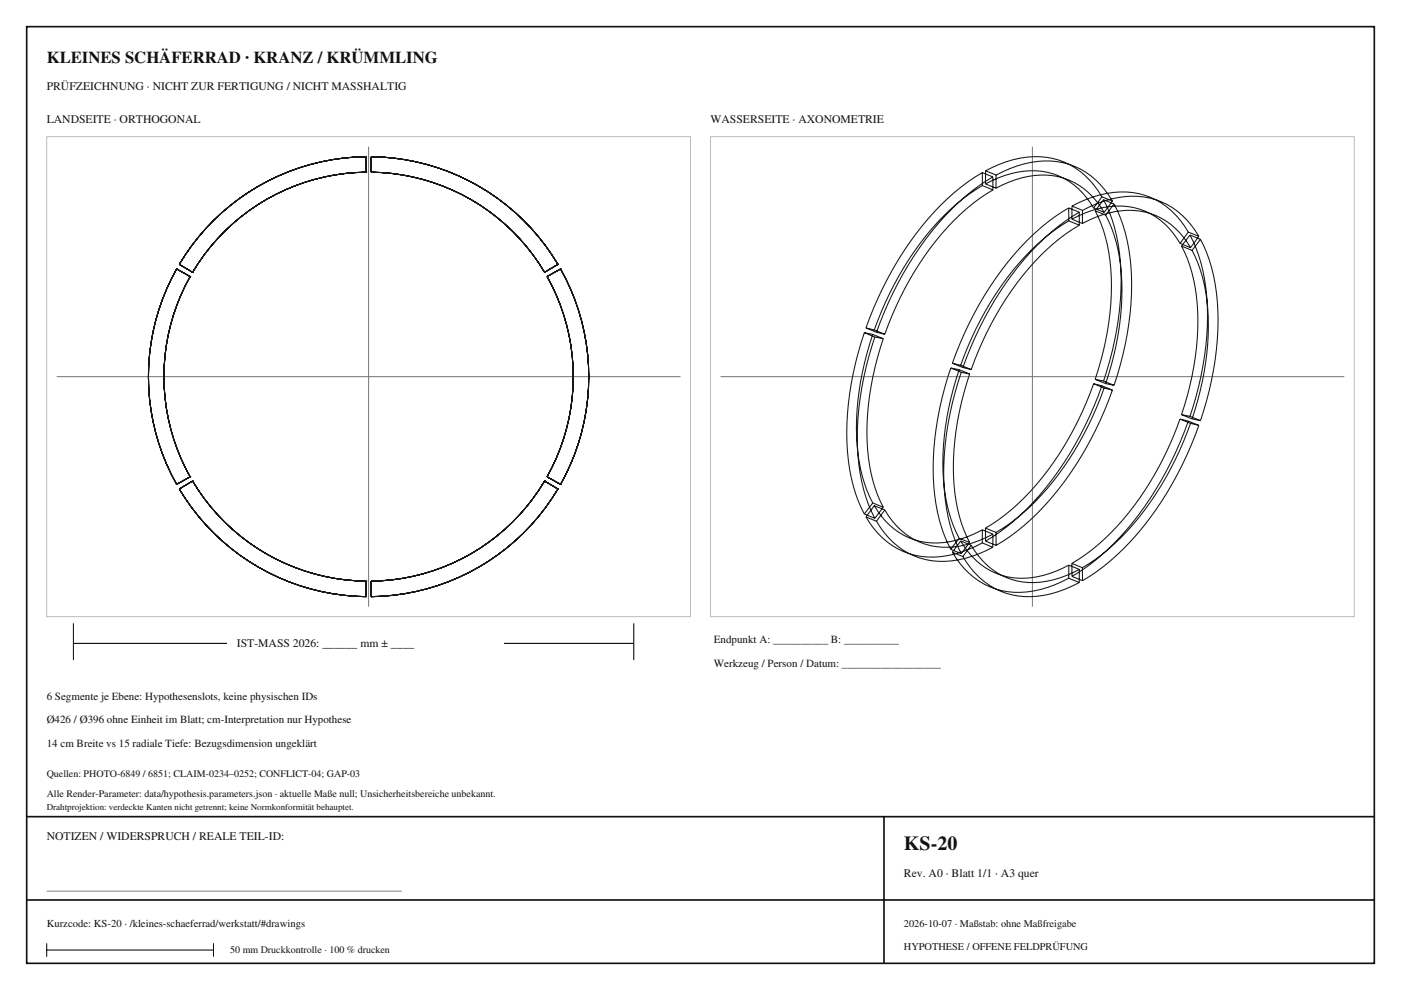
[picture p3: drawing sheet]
<svg xmlns="http://www.w3.org/2000/svg" width="420mm" height="297mm" viewBox="0 0 420 297" stroke-linecap="round" stroke-linejoin="round" font-family="sans-serif">
<path d="M8 8h404v281h-404z" fill="none" stroke="#111" stroke-width=".5"/>
<path d="M14 41h193v144h-193zM213 41h193v144h-193z" fill="none" stroke="#bbb" stroke-width=".3"/>
<path d="M110.5 44v138M309.5 44v138M17 113h187M216 113h187" fill="none" stroke="#777" stroke-width=".3"/>
<g fill="none" stroke="#171717" stroke-width=".32">
<path d="M109.7 47h.1M109.7 47a66 66 0 0 0-56 32.3M109.7 47l.1 4.7M109.8 51.7h.1M109.8 51.7a61.3 61.3 0 0 0-52.1 30M111.2 51.7h.1M111.2 51.7a61.3 61.3 0 0 1 52.1 30M111.3 47h.1M111.3 47a66 66 0 0 1 56 32.3M111.3 47l-.1 4.7M294.5 51.8a77 77 0 0 0-26.9 29l-4.4 8.6-3.6 9M294.5 51.8v3.9"/>
<path d="M294.5 51.8l3.1 1.3M294.5 55.7a71.7 71.7 0 0 0-25 27l-4 7.9-3.4 8.4M294.5 55.7l3.2 1.3M295.4 55.2a26.4 26.4 0 0 1 20.4-3 21.6 21.6 0 0 1 12.1 10.2M295.4 55.2l3.2 1.3M295.5 51.2a28.4 28.4 0 0 1 21.8-3.2 23.2 23.2 0 0 1 13 11M295.5 51.2l-.1 4M295.5 51.2l3.1 1.3M297.6 53.1a77.2 77.2 0 0 0-26.8 29l-4.4 8.6-3.6 9M297.6 53.1l.1 3.9M297.7 57a71.8 71.8 0 0 0-25 27l-4.1 7.9-3.3 8.4M298.6 56.5a26.4 26.4 0 0 1 20.3-3 21.5 21.5 0 0 1 12.1 10.2"/>
<path d="M298.6 52.5v4M298.6 52.5a28.4 28.4 0 0 1 21.9-3.2 23.2 23.2 0 0 1 13 11M330.3 59l-2.4 3.4M330.3 59l3.2 1.3M330.8 59.9a55.5 55.5 0 0 1 5.1 30.1 99.7 99.7 0 0 1-5.1 24.3M330.8 59.9l-2.5 3.3M330.8 59.9l3.2 1.3M53.7 79.3h.1M53.7 79.3l4 2.4M167.3 79.3h.1M167.3 79.3l-4 2.4M320.4 62.4a77.1 77.1 0 0 0-26.9 29l-4.4 8.6-3.6 9"/>
<path d="M320.4 62.4v3.9M320.4 62.4l3.1 1.3M320.4 66.3l3.2 1.3M320.4 66.3a71.8 71.8 0 0 0-25 27l-4 7.9-3.4 8.4M321.3 65.8l3.2 1.3M321.3 65.8a26.3 26.3 0 0 1 20.4-3 21.4 21.4 0 0 1 12.1 10.2M321.4 61.8l3.1 1.3M321.4 61.8a28.4 28.4 0 0 1 21.8-3.2 23.2 23.2 0 0 1 13 11M321.4 61.8l-.1 4M323.5 63.7a77 77 0 0 0-26.8 29l-4.4 8.6-3.6 9M323.5 63.7l.1 3.9M323.6 67.6a71.7 71.7 0 0 0-25 27l-4.1 7.9-3.3 8.4"/>
<path d="M324.5 67.1a26.3 26.3 0 0 1 20.3-3.1 21.5 21.5 0 0 1 12.1 10.3M324.5 63.1v4M324.5 63.1a28.3 28.3 0 0 1 21.9-3.2 23.2 23.2 0 0 1 13 11M327.9 62.4l3.1 1.3M328.3 63.2a51.8 51.8 0 0 1 4.7 28 92.9 92.9 0 0 1-4.7 22.6M328.3 63.2l3.2 1.3M331.5 64.5a51.5 51.5 0 0 1 4.7 28 91.6 91.6 0 0 1-4.7 22.6M333.5 60.3l-2.5 3.4M334 61.2a55.6 55.6 0 0 1 5 30.1 99.1 99.1 0 0 1-5 24.3M334 61.2l-2.5 3.3M353.8 73l3.1 1.3M354.2 73.8l3.2 1.3"/>
<path d="M354.2 73.8a51.6 51.6 0 0 1 4.7 28 92.5 92.5 0 0 1-4.7 22.6M356.2 69.6l3.2 1.3M356.2 69.6l-2.4 3.4M356.7 70.5l3.2 1.3M356.7 70.5a55.7 55.7 0 0 1 5.1 30.1 99.7 99.7 0 0 1-5.1 24.3M356.7 70.5l-2.5 3.3M357.4 75.1a51.6 51.6 0 0 1 4.7 28 92.5 92.5 0 0 1-4.7 22.6M359.4 70.9l-2.5 3.4M359.9 71.8a55.5 55.5 0 0 1 5 30.1 99.7 99.7 0 0 1-5 24.3M359.9 71.8l-2.5 3.3M53 80.7h.1M53 80.7l4 2.3"/>
<path d="M53 80.7a66 66 0 0 0 0 64.6M57 83h.1M57 83a61.3 61.3 0 0 0 0 60M57.7 81.7h.1M163.3 81.7h.1M164 83h.1M164 83a61.3 61.3 0 0 1 0 60M168.1 80.7h.1M168.1 80.7a66 66 0 0 1 0 64.6M168.1 80.7l-4.1 2.3M259.1 99.8a87 87 0 0 0-4.4 41 43.1 43.1 0 0 0 4.4 13.4M259.1 99.8l2.5 .5"/>
<path d="M259.1 99.8l3.2 1.3M259.6 98.4l2.5 .6M259.6 98.4l3.2 1.3M262.1 99l3.2 1.3M262.8 99.7l2.5 .6M261.6 100.3a80.6 80.6 0 0 0-4.1 38.1 40.3 40.3 0 0 0 4.1 12.5M261.6 100.3l3.2 1.3M262.3 101.1a86.8 86.8 0 0 0-4.4 40.9 43.5 43.5 0 0 0 4.4 13.5M262.3 101.1l2.5 .5M264.8 101.6a80.6 80.6 0 0 0-4.1 38.1 40.2 40.2 0 0 0 4.1 12.5M285 110.4l3.2 1.3M285 110.4a86.6 86.6 0 0 0-4.4 40.9 43.3 43.3 0 0 0 4.4 13.5"/>
<path d="M285 110.4l2.5 .5M285.5 109l3.2 1.3M285.5 109l2.5 .6M287.5 110.9l3.2 1.3M287.5 110.9a81 81 0 0 0-4.1 38.1 40.5 40.5 0 0 0 4.1 12.5M288 109.6l3.2 1.3M288.2 111.7a86.9 86.9 0 0 0-4.4 40.9 43.3 43.3 0 0 0 4.4 13.5M288.2 111.7l2.5 .5M288.7 110.3l2.5 .6M290.7 112.2a80.8 80.8 0 0 0-4.1 38.1 40.1 40.1 0 0 0 4.1 12.5M327.9 115.1l2.4 .6M327.9 115.1a89.6 89.6 0 0 1-24.7 37.8l-3.9 3-3.9 2.5"/>
<path d="M327.9 115.1l3.1 1.3M328.3 113.8l2.5 .5M328.3 113.8l3.2 1.3M330.3 115.7a96.7 96.7 0 0 1-26.5 40.7 56 56 0 0 1-8.3 5.9M330.3 115.7l3.2 1.3M330.8 114.3l3.2 1.3M331 116.4l2.5 .6M331 116.4a89.8 89.8 0 0 1-24.7 37.8 49.5 49.5 0 0 1-7.7 5.5M331.5 115.1l2.5 .5M333.5 117a96.5 96.5 0 0 1-26.5 40.7 54.3 54.3 0 0 1-8.4 5.9M353.8 125.7l3.1 1.3M353.8 125.7l2.4 .6"/>
<path d="M353.8 125.7a89.8 89.8 0 0 1-24.7 37.8l-3.9 3-3.9 2.5M354.2 124.4l3.2 1.3M354.2 124.4l2.5 .5M356.2 126.3l3.2 1.3M356.2 126.3a96.5 96.5 0 0 1-26.5 40.7 54.2 54.2 0 0 1-8.3 5.9M356.7 124.9l3.2 1.3M356.9 127l2.5 .6M356.9 127a89.8 89.8 0 0 1-24.6 37.8l-3.9 3-3.9 2.5M357.4 125.7l2.5 .5M359.4 127.6a96.6 96.6 0 0 1-26.5 40.7 54.2 54.2 0 0 1-8.4 5.9M53 145.3h.1M53.7 146.7h.1"/>
<path d="M53.7 146.7a66 66 0 0 0 56 32.3M57 143h.1M57 143l-4 2.3M57.7 144.3h.1M57.7 144.3l-4 2.4M57.7 144.3a61.3 61.3 0 0 0 52.1 30.1M163.3 144.3h.1M163.3 144.3a61.3 61.3 0 0 1-52.1 30.1M163.3 144.3l4 2.4M164 143h.1M164 143l4.1 2.3M167.3 146.7h.1"/>
<path d="M167.3 146.7a66 66 0 0 1-56 32.3M168.1 145.3h.1M259.1 154.2l3.2 1.3M259.6 155.1a22.5 22.5 0 0 0 26.5 11.1 37.1 37.1 0 0 0 8.4-3.3M259.6 155.1l3.2 1.3M261.6 150.9l-2.5 3.3M261.6 150.9l3.2 1.3M262.1 151.7a20.8 20.8 0 0 0 24.7 10.4 34.1 34.1 0 0 0 7.7-3.1M262.1 151.7l-2.5 3.4M262.1 151.7l3.2 1.3M262.8 156.4a22.4 22.4 0 0 0 26.5 11.1 37.1 37.1 0 0 0 8.3-3.3M264.8 152.2l-2.5 3.3"/>
<path d="M265.3 153a20.8 20.8 0 0 0 24.6 10.4 34.6 34.6 0 0 0 7.8-3.2M265.3 153l-2.5 3.4M294.5 159v3.9M294.5 159l3.2 1.2M295.4 158.4l.1 3.9M295.4 158.4l3.2 1.3M298.6 159.7v3.9M109.7 179h.1M109.8 174.4h.1M109.8 174.4l-.1 4.6M111.2 174.4h.1M111.2 174.4l.1 4.6"/>
<path d="M111.3 179h.1M285 164.8l3.2 1.3M285.5 165.7l3.2 1.3M285.5 165.7a22.4 22.4 0 0 0 26.5 11.1 37.2 37.2 0 0 0 8.4-3.3M287.5 161.5l3.2 1.3M287.5 161.5l-2.5 3.3M288 162.3l3.2 1.3M288 162.3a21.8 21.8 0 0 0 12.1 10.3M288 162.3l-2.5 3.4M288.7 167a22.5 22.5 0 0 0 26.5 11.1 38.4 38.4 0 0 0 8.3-3.3M290.7 162.8l-2.5 3.3M291.2 163.6a23.1 23.1 0 0 0 8.9 8.9"/>
<path d="M291.2 163.6l-2.5 3.4M294.5 162.9l3.1 1.3M295.5 162.3l3.1 1.3M297.7 160.2l-.1 4M320.4 173.5l3.1 1.3M320.4 169.5l3.2 1.3M320.4 169.5v4M320.4 169.5a26.4 26.4 0 0 1-20.3 3.1M321.3 169l3.2 1.3M321.3 169l.1 3.9M321.4 172.9l3.1 1.3M323.6 170.8l-.1 4"/>
<path d="M323.6 170.8a26.4 26.4 0 0 1-20.3 3l-3.2-1.3M324.5 170.3v3.9"/>
</g>
<path d="M22 193h168zM22 193h168" fill="none" stroke="#111" stroke-width=".3"/>
<path d="M22 187v11zM190 187v11z" fill="#111"/>
<path d="M22 187v11M190 187v11" fill="none" stroke="#111" stroke-width=".3"/>
<path d="M68 188h83v9h-83z" fill="#fff"/>
<path d="M8 245h404M265 245v44M8 270h404" fill="none" stroke="#111" stroke-width=".5"/>
<path d="M14 285h50zM14 283v4zM64 283v4z" fill="#111"/>
<path d="M14 285h50M14 283v4M64 283v4" fill="none" stroke="#111" stroke-width=".3"/>
<text font-size="6" fill="#111" x="271" y="255">KS-20</text>
<text font-size="5" fill="#111" x="14" y="19">KLEINES SCHÄFERRAD · KRANZ / KRÜMMLING</text>
<g font-size="3.5" fill="#111">
<text x="14" y="27">PRÜFZEICHNUNG · NICHT ZUR FERTIGUNG / NICHT MASSHALTIG</text>
<text x="14" y="37">LANDSEITE · ORTHOGONAL</text>
<text x="213" y="37">WASSERSEITE · AXONOMETRIE</text>
<text x="71" y="194">IST-MASS 2026: ______ mm ± ____</text>
<text x="14" y="252">NOTIZEN / WIDERSPRUCH / REALE TEIL-ID:</text>
<text x="271" y="263">Rev. A0 · Blatt 1/1 · A3 quer</text>
</g>
<g font-size="3.3" fill="#111">
<text x="214" y="193">Endpunkt A: __________ B: __________</text>
<text x="214" y="200">Werkzeug / Person / Datum: __________________</text>
<text x="14" y="210">6 Segmente je Ebene: Hypothesenslots, keine physischen IDs</text>
<text x="14" y="217">Ø426 / Ø396 ohne Einheit im Blatt; cm-Interpretation nur Hypothese</text>
<text x="14" y="224">14 cm Breite vs 15 radiale Tiefe: Bezugsdimension ungeklärt</text>
</g>
<text font-size="3.2" fill="#111" x="14" y="278">Kurzcode: KS-20 · /kleines-schaeferrad/werkstatt/#drawings</text>
<g font-size="3.1" fill="#111">
<text x="271" y="278">2026-10-07 · Maßstab: ohne Maßfreigabe</text>
<text x="271" y="285">HYPOTHESE / OFFENE FELDPRÜFUNG</text>
</g>
<g font-size="3" fill="#111">
<text x="14" y="233">Quellen: PHOTO-6849 / 6851; CLAIM-0234–0252; CONFLICT-04; GAP-03</text>
<text x="14" y="239">Alle Render-Parameter: data/hypothesis.parameters.json · aktuelle Maße null; Unsicherheitsbereiche unbekannt.</text>
<text x="14" y="267">_______________________________________________________________________</text>
<text x="69" y="286">50 mm Druckkontrolle · 100 % drucken</text>
</g>
<text font-size="2.7" fill="#111" x="14" y="243">Drahtprojektion: verdeckte Kanten nicht getrennt; keine Normkonformität behauptet.</text>
</svg>
